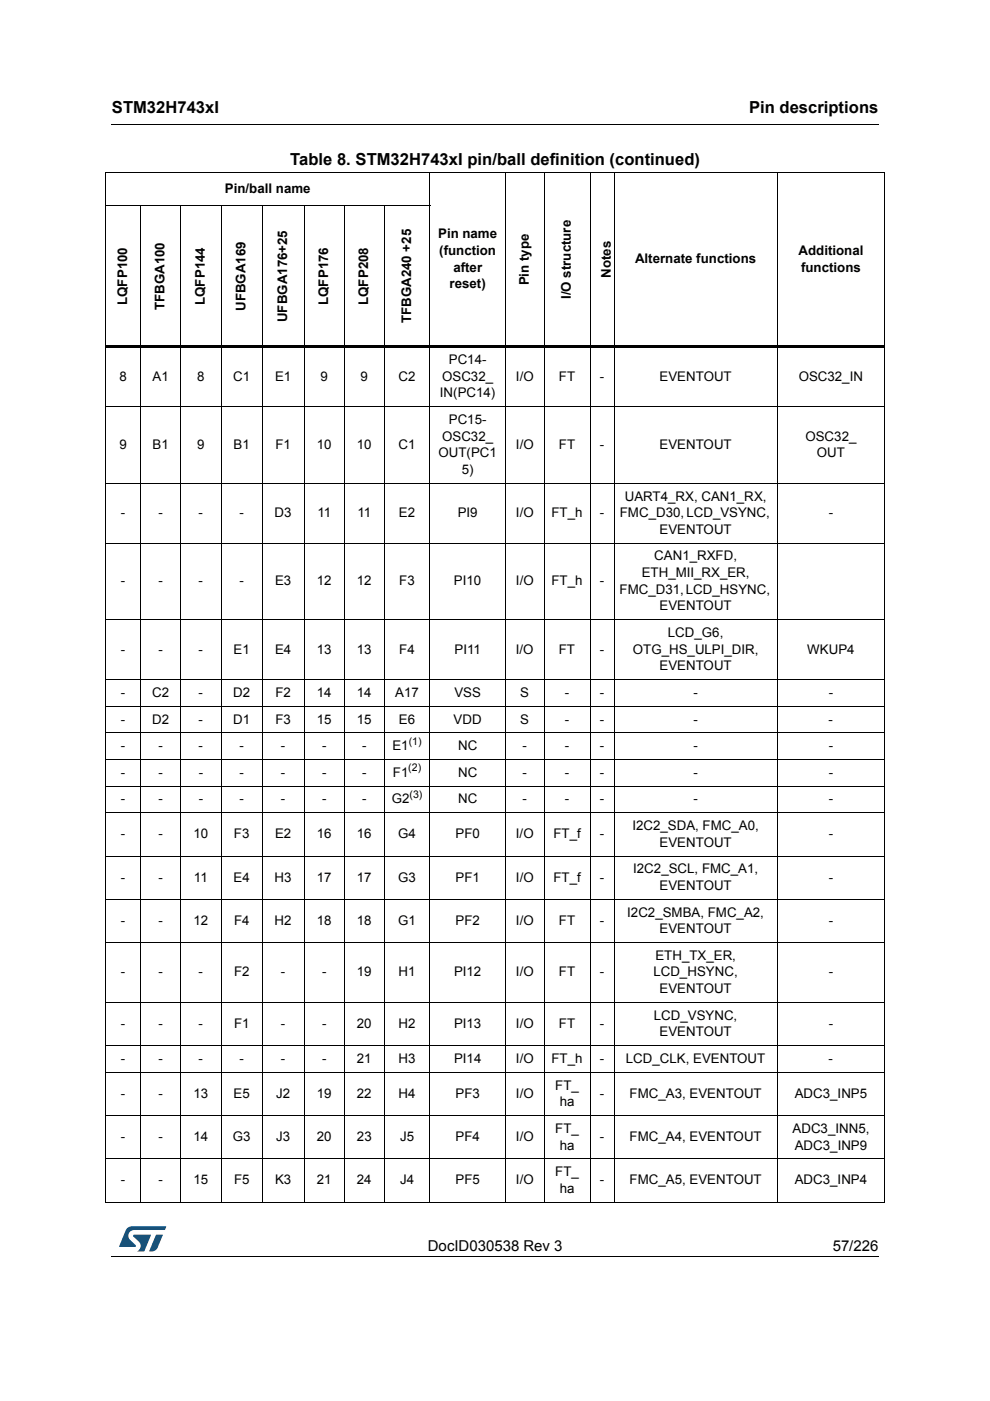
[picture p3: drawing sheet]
<svg xmlns="http://www.w3.org/2000/svg" width="210mm" height="297mm" viewBox="0 0 210 297" stroke-linecap="round" stroke-linejoin="round" font-family="sans-serif">
<path d="M23.6 26.2l.1 .2zM23.6 266.3l.1 .1z" fill="#000"/>
<path d="M23.7 26.3h162.6M23.7 266.3h162.6" fill="none" stroke="#000" stroke-width=".21"/>
<path d="M25.2 260h10v5.3h-10z" fill="#fff"/>
<g fill="#005189">
<path d="M26.9 260.5l1-.5 7.3 .1-.3 .7h-6.4a1.31 1.31 0 0 0-1.3 1.1 1.31 1.31 0 0 0 .8 1.4l.7 .7 .1 .3-3.5 .1z"/>
<path d="M33.1 261.8h1.4l-.6 1.6a2.16 2.16 0 0 1-1.3 1.9l-1-.1z"/>
<path d="M28.3 261.8l3.7 .1-1.4 3.3-1.5 .1a1.43 1.43 0 0 0 .6-1.7l-1.4-1.4z"/>
</g>
<g fill="none" stroke="#000" stroke-width=".21">
<path d="M22.3 36.5h165.4M22.4 36.6v218.2M91.1 36.4v218.6M107.2 36.4v218.6M115.4 36.4v218.6M125.1 36.4v218.6M130.2 36.4v218.6M164.8 36.4v218.6M187.6 36.6v218.2M22.3 43.5h68.9M29.9 43.5v211.5M38.3 43.5v211.5"/>
<path d="M46.9 43.5v211.5M55.6 43.5v211.5M64.5 43.5v211.5M73 43.5v211.5M81.5 43.5v211.5M22.3 86.3h165.4M22.3 102.5h165.4M22.3 115.2h165.4M22.3 131.4h165.4M22.3 144.1h165.4M22.3 149.8h165.4M22.3 155.4h165.4"/>
<path d="M22.3 161h165.4M22.3 166.7h165.4M22.3 172.3h165.4M22.3 181.5h165.4M22.3 190.7h165.4M22.3 199.9h165.4M22.3 212.6h165.4M22.3 221.7h165.4M22.3 227.4h165.4M22.3 236.5h165.4M22.3 245.7h165.4M22.3 254.9h165.4"/>
</g>
<path d="M22.3 73.3h165.4v.5h-165.4z" fill="#000"/>
<g font-size="3.5">
<text x="23.7" y="23.9">STM32H743xI</text>
<text x="158.8" y="23.9">Pin descriptions</text>
<text x="61.5" y="35">Table 8. STM32H743xI pin/ball definition (continued)</text>
</g>
<g font-size="3.2">
<text x="90.7" y="265.1">DocID030538 Rev 3</text>
<text x="176.6" y="265.1">57/226</text>
</g>
<g font-size="2.8">
<text x="47.7" y="40.9">Pin/ball name</text>
<text x="92.9" y="50.5">Pin name</text>
<text x="93.1" y="54.1">(function</text>
<text x="96.1" y="57.6">after</text>
<text x="129.5" y="58.9" transform="rotate(-90 129.5 58.9)">Notes</text>
<text x="134.6" y="55.8">Alternate functions</text>
<text x="169.3" y="54.1">Additional</text>
<text x="169.8" y="57.6">functions</text>
<text x="26.9" y="64.7" transform="rotate(-90 26.9 64.7)">LQFP100</text>
<text x="34.9" y="65.8" transform="rotate(-90 34.9 65.8)">TFBGA100</text>
<text x="43.4" y="64.7" transform="rotate(-90 43.4 64.7)">LQFP144</text>
<text x="52.1" y="65.9" transform="rotate(-90 52.1 65.9)">UFBGA169</text>
<text x="69.6" y="64.7" transform="rotate(-90 69.6 64.7)">LQFP176</text>
<text x="78.1" y="64.7" transform="rotate(-90 78.1 64.7)">LQFP208</text>
<text x="95.3" y="61.1">reset)</text>
<text x="112.1" y="60.5" transform="rotate(-90 112.1 60.5)">Pin type</text>
<text x="121.1" y="63.4" transform="rotate(-90 121.1 63.4)">I/O structure</text>
<text x="60.9" y="68.3" transform="rotate(-90 60.9 68.3)">UFBGA176+25</text>
<text x="87.1" y="68.5" transform="rotate(-90 87.1 68.5)">TFBGA240 +25</text>
<text x="95.2" y="77.2">PC14-</text>
<text x="25.3" y="80.7">8</text>
<text x="32.3" y="80.7">A1</text>
<text x="41.8" y="80.7">8</text>
<text x="49.4" y="80.7">C1</text>
<text x="58.3" y="80.7">E1</text>
<text x="68" y="80.7">9</text>
<text x="76.5" y="80.7">9</text>
<text x="84.5" y="80.7">C2</text>
<text x="93.7" y="80.7">OSC32_</text>
<text x="109.4" y="80.7">I/O</text>
<text x="118.5" y="80.7">FT</text>
<text x="127.2" y="80.7">-</text>
<text x="139.8" y="80.7">EVENTOUT</text>
<text x="169.3" y="80.7">OSC32_IN</text>
<text x="93.3" y="84.2">IN(PC14)</text>
<text x="95.2" y="89.9">PC15-</text>
<text x="25.3" y="95.2">9</text>
<text x="32.3" y="95.2">B1</text>
<text x="41.8" y="95.2">9</text>
<text x="49.5" y="95.2">B1</text>
<text x="58.4" y="95.2">F1</text>
<text x="67.2" y="95.2">10</text>
<text x="75.7" y="95.2">10</text>
<text x="84.5" y="95.2">C1</text>
<text x="93.7" y="93.4">OSC32_</text>
<text x="109.4" y="95.2">I/O</text>
<text x="118.5" y="95.2">FT</text>
<text x="127.2" y="95.2">-</text>
<text x="139.8" y="95.2">EVENTOUT</text>
<text x="170.8" y="93.4">OSC32_</text>
<text x="93" y="96.9">OUT(PC1</text>
<text x="97.9" y="100.5">5)</text>
<text x="173.2" y="96.9">OUT</text>
<text x="132.5" y="106.1">UART4_RX, CAN1_RX,</text>
<text x="25.6" y="109.6">-</text>
<text x="33.6" y="109.6">-</text>
<text x="42.1" y="109.6">-</text>
<text x="50.8" y="109.6">-</text>
<text x="58.2" y="109.6">D3</text>
<text x="67.3" y="109.6">11</text>
<text x="75.8" y="109.6">11</text>
<text x="84.6" y="109.6">E2</text>
<text x="97" y="109.6">PI9</text>
<text x="109.4" y="109.6">I/O</text>
<text x="116.9" y="109.6">FT_h</text>
<text x="127.2" y="109.6">-</text>
<text x="131.4" y="109.6">FMC_D30, LCD_VSYNC,</text>
<text x="139.8" y="113.2">EVENTOUT</text>
<text x="175.7" y="109.6">-</text>
<text x="138.7" y="118.8">CAN1_RXFD,</text>
<text x="25.6" y="124.1">-</text>
<text x="33.6" y="124.1">-</text>
<text x="42.1" y="124.1">-</text>
<text x="50.8" y="124.1">-</text>
<text x="58.3" y="124.1">E3</text>
<text x="67.2" y="124.1">12</text>
<text x="75.7" y="124.1">12</text>
<text x="84.7" y="124.1">F3</text>
<text x="96.3" y="124.1">PI10</text>
<text x="109.4" y="124.1">I/O</text>
<text x="116.9" y="124.1">FT_h</text>
<text x="127.2" y="124.1">-</text>
<text x="131.4" y="125.9">FMC_D31, LCD_HSYNC,</text>
<text x="136.1" y="122.3">ETH_MII_RX_ER,</text>
<text x="139.8" y="129.4">EVENTOUT</text>
<text x="141.6" y="135">LCD_G6,</text>
<text x="25.6" y="138.6">-</text>
<text x="33.6" y="138.6">-</text>
<text x="42.1" y="138.6">-</text>
<text x="49.5" y="138.6">E1</text>
<text x="58.3" y="138.6">E4</text>
<text x="67.2" y="138.6">13</text>
<text x="75.7" y="138.6">13</text>
<text x="84.7" y="138.6">F4</text>
<text x="96.4" y="138.6">PI11</text>
<text x="109.4" y="138.6">I/O</text>
<text x="118.5" y="138.6">FT</text>
<text x="127.2" y="138.6">-</text>
<text x="134.2" y="138.6">OTG_HS_ULPI_DIR,</text>
<text x="139.8" y="142.1">EVENTOUT</text>
<text x="171.2" y="138.6">WKUP4</text>
<text x="25.6" y="147.7">-</text>
<text x="32.3" y="147.7">C2</text>
<text x="42.1" y="147.7">-</text>
<text x="49.4" y="147.7">D2</text>
<text x="58.4" y="147.7">F2</text>
<text x="67.2" y="147.7">14</text>
<text x="75.7" y="147.7">14</text>
<text x="83.8" y="147.7">A17</text>
<text x="96.3" y="147.7">VSS</text>
<text x="110.3" y="147.7">S</text>
<text x="119.7" y="147.7">-</text>
<text x="127.2" y="147.7">-</text>
<text x="147" y="147.7">-</text>
<text x="175.7" y="147.7">-</text>
<text x="25.6" y="153.4">-</text>
<text x="32.3" y="153.4">D2</text>
<text x="42.1" y="153.4">-</text>
<text x="49.4" y="153.4">D1</text>
<text x="58.4" y="153.4">F3</text>
<text x="67.2" y="153.4">15</text>
<text x="75.7" y="153.4">15</text>
<text x="84.6" y="153.4">E6</text>
<text x="96.2" y="153.4">VDD</text>
<text x="110.3" y="153.4">S</text>
<text x="119.7" y="153.4">-</text>
<text x="127.2" y="153.4">-</text>
<text x="147" y="153.4">-</text>
<text x="175.7" y="153.4">-</text>
<text x="25.7" y="159.1">-</text>
<text x="33.6" y="159.1">-</text>
<text x="42.1" y="159.1">-</text>
<text x="50.8" y="159.1">-</text>
<text x="59.6" y="159.1">-</text>
<text x="68.3" y="159.1">-</text>
<text x="76.8" y="159.1">-</text>
<text x="83.2" y="159.1">E1</text>
<text x="97.1" y="159">NC</text>
<text x="110.8" y="159">-</text>
<text x="119.8" y="159">-</text>
<text x="127.2" y="159">-</text>
<text x="147" y="159">-</text>
<text x="175.7" y="159">-</text>
<text x="25.7" y="164.7">-</text>
<text x="33.6" y="164.7">-</text>
<text x="42.1" y="164.7">-</text>
<text x="50.8" y="164.7">-</text>
<text x="59.6" y="164.7">-</text>
<text x="68.3" y="164.7">-</text>
<text x="76.8" y="164.7">-</text>
<text x="83.3" y="164.7">F1</text>
<text x="97.1" y="164.7">NC</text>
<text x="110.8" y="164.7">-</text>
<text x="119.8" y="164.7">-</text>
<text x="127.2" y="164.7">-</text>
<text x="147" y="164.7">-</text>
<text x="175.7" y="164.7">-</text>
<text x="25.7" y="170.3">-</text>
<text x="33.6" y="170.3">-</text>
<text x="42.1" y="170.3">-</text>
<text x="50.8" y="170.3">-</text>
<text x="59.6" y="170.3">-</text>
<text x="68.3" y="170.3">-</text>
<text x="76.8" y="170.3">-</text>
<text x="83.1" y="170.3">G2</text>
<text x="97.1" y="170.3">NC</text>
<text x="110.8" y="170.3">-</text>
<text x="119.8" y="170.3">-</text>
<text x="127.2" y="170.3">-</text>
<text x="147" y="170.3">-</text>
<text x="175.7" y="170.3">-</text>
<text x="25.7" y="177.7">-</text>
<text x="33.6" y="177.7">-</text>
<text x="41" y="177.7">10</text>
<text x="49.6" y="177.7">F3</text>
<text x="58.3" y="177.7">E2</text>
<text x="67.2" y="177.7">16</text>
<text x="75.7" y="177.7">16</text>
<text x="84.4" y="177.7">G4</text>
<text x="96.6" y="177.7">PF0</text>
<text x="109.4" y="177.7">I/O</text>
<text x="117.3" y="177.7">FT_f</text>
<text x="127.2" y="177.7">-</text>
<text x="134.1" y="176">I2C2_SDA, FMC_A0,</text>
<text x="139.8" y="179.5">EVENTOUT</text>
<text x="175.7" y="177.7">-</text>
<text x="134.3" y="185.1">I2C2_SCL, FMC_A1,</text>
<text x="25.7" y="186.9">-</text>
<text x="33.6" y="186.9">-</text>
<text x="41.1" y="186.9">11</text>
<text x="49.5" y="186.9">E4</text>
<text x="58.2" y="186.9">H3</text>
<text x="67.2" y="186.9">17</text>
<text x="75.7" y="186.9">17</text>
<text x="84.4" y="186.9">G3</text>
<text x="96.6" y="186.9">PF1</text>
<text x="109.4" y="186.9">I/O</text>
<text x="117.3" y="186.9">FT_f</text>
<text x="127.2" y="186.9">-</text>
<text x="139.8" y="188.7">EVENTOUT</text>
<text x="175.7" y="186.9">-</text>
<text x="25.7" y="196.1">-</text>
<text x="33.6" y="196.1">-</text>
<text x="41" y="196.1">12</text>
<text x="49.6" y="196.1">F4</text>
<text x="58.2" y="196.1">H2</text>
<text x="67.2" y="196.1">18</text>
<text x="75.7" y="196.1">18</text>
<text x="84.4" y="196.1">G1</text>
<text x="96.6" y="196.1">PF2</text>
<text x="109.4" y="196.1">I/O</text>
<text x="118.5" y="196.1">FT</text>
<text x="127.2" y="196.1">-</text>
<text x="133" y="194.3">I2C2_SMBA, FMC_A2,</text>
<text x="139.8" y="197.8">EVENTOUT</text>
<text x="175.7" y="196.1">-</text>
<text x="139" y="203.5">ETH_TX_ER,</text>
<text x="25.7" y="207">-</text>
<text x="33.6" y="207">-</text>
<text x="42.1" y="207">-</text>
<text x="49.6" y="207">F2</text>
<text x="59.6" y="207">-</text>
<text x="68.3" y="207">-</text>
<text x="75.7" y="207">19</text>
<text x="84.5" y="207">H1</text>
<text x="96.3" y="207">PI12</text>
<text x="109.4" y="207">I/O</text>
<text x="118.5" y="207">FT</text>
<text x="127.2" y="207">-</text>
<text x="138.6" y="207">LCD_HSYNC,</text>
<text x="175.7" y="207">-</text>
<text x="139.8" y="210.5">EVENTOUT</text>
<text x="25.7" y="218">-</text>
<text x="33.6" y="218">-</text>
<text x="42.1" y="218">-</text>
<text x="49.6" y="218">F1</text>
<text x="59.6" y="218">-</text>
<text x="68.3" y="218">-</text>
<text x="75.7" y="218">20</text>
<text x="84.5" y="218">H2</text>
<text x="96.3" y="218">PI13</text>
<text x="109.4" y="218">I/O</text>
<text x="118.5" y="218">FT</text>
<text x="127.2" y="218">-</text>
<text x="138.6" y="216.2">LCD_VSYNC,</text>
<text x="139.8" y="219.7">EVENTOUT</text>
<text x="175.7" y="218">-</text>
<text x="25.7" y="225.4">-</text>
<text x="33.6" y="225.4">-</text>
<text x="42.1" y="225.4">-</text>
<text x="50.8" y="225.4">-</text>
<text x="59.6" y="225.4">-</text>
<text x="68.3" y="225.4">-</text>
<text x="75.7" y="225.4">21</text>
<text x="84.5" y="225.4">H3</text>
<text x="96.3" y="225.4">PI14</text>
<text x="109.4" y="225.4">I/O</text>
<text x="116.9" y="225.4">FT_h</text>
<text x="127.2" y="225.4">-</text>
<text x="132.7" y="225.4">LCD_CLK, EVENTOUT</text>
<text x="175.7" y="225.4">-</text>
<text x="25.7" y="232.8">-</text>
<text x="33.6" y="232.8">-</text>
<text x="41" y="232.8">13</text>
<text x="49.5" y="232.8">E5</text>
<text x="58.5" y="232.8">J2</text>
<text x="67.2" y="232.8">19</text>
<text x="75.7" y="232.8">22</text>
<text x="84.5" y="232.8">H4</text>
<text x="96.6" y="232.8">PF3</text>
<text x="109.4" y="232.8">I/O</text>
<text x="117.7" y="231">FT_</text>
<text x="127.2" y="232.8">-</text>
<text x="133.5" y="232.8">FMC_A3, EVENTOUT</text>
<text x="168.5" y="232.8">ADC3_INP5</text>
<text x="118.7" y="234.6">ha</text>
<text x="25.7" y="242">-</text>
<text x="33.6" y="242">-</text>
<text x="41" y="242">14</text>
<text x="49.4" y="242">G3</text>
<text x="58.5" y="242">J3</text>
<text x="67.2" y="242">20</text>
<text x="75.7" y="242">23</text>
<text x="84.8" y="242">J5</text>
<text x="96.6" y="242">PF4</text>
<text x="109.4" y="242">I/O</text>
<text x="117.7" y="240.2">FT_</text>
<text x="118.7" y="243.7">ha</text>
<text x="127.2" y="242">-</text>
<text x="133.5" y="242">FMC_A4, EVENTOUT</text>
<text x="168" y="240.2">ADC3_INN5,</text>
<text x="168.5" y="243.7">ADC3_INP9</text>
<text x="25.7" y="251.1">-</text>
<text x="33.6" y="251.1">-</text>
<text x="41" y="251.1">15</text>
<text x="49.6" y="251.1">F5</text>
<text x="58.3" y="251.1">K3</text>
<text x="67.2" y="251.1">21</text>
<text x="75.7" y="251.1">24</text>
<text x="84.8" y="251.1">J4</text>
<text x="96.6" y="251.1">PF5</text>
<text x="109.4" y="251.1">I/O</text>
<text x="117.7" y="249.4">FT_</text>
<text x="127.2" y="251.1">-</text>
<text x="133.5" y="251.1">FMC_A5, EVENTOUT</text>
<text x="168.5" y="251.1">ADC3_INP4</text>
<text x="118.7" y="252.9">ha</text>
</g>
<g font-size="2.2">
<text x="86.7" y="157.9">(1)</text>
<text x="86.6" y="163.6">(2)</text>
<text x="86.8" y="169.2">(3)</text>
</g>
</svg>
